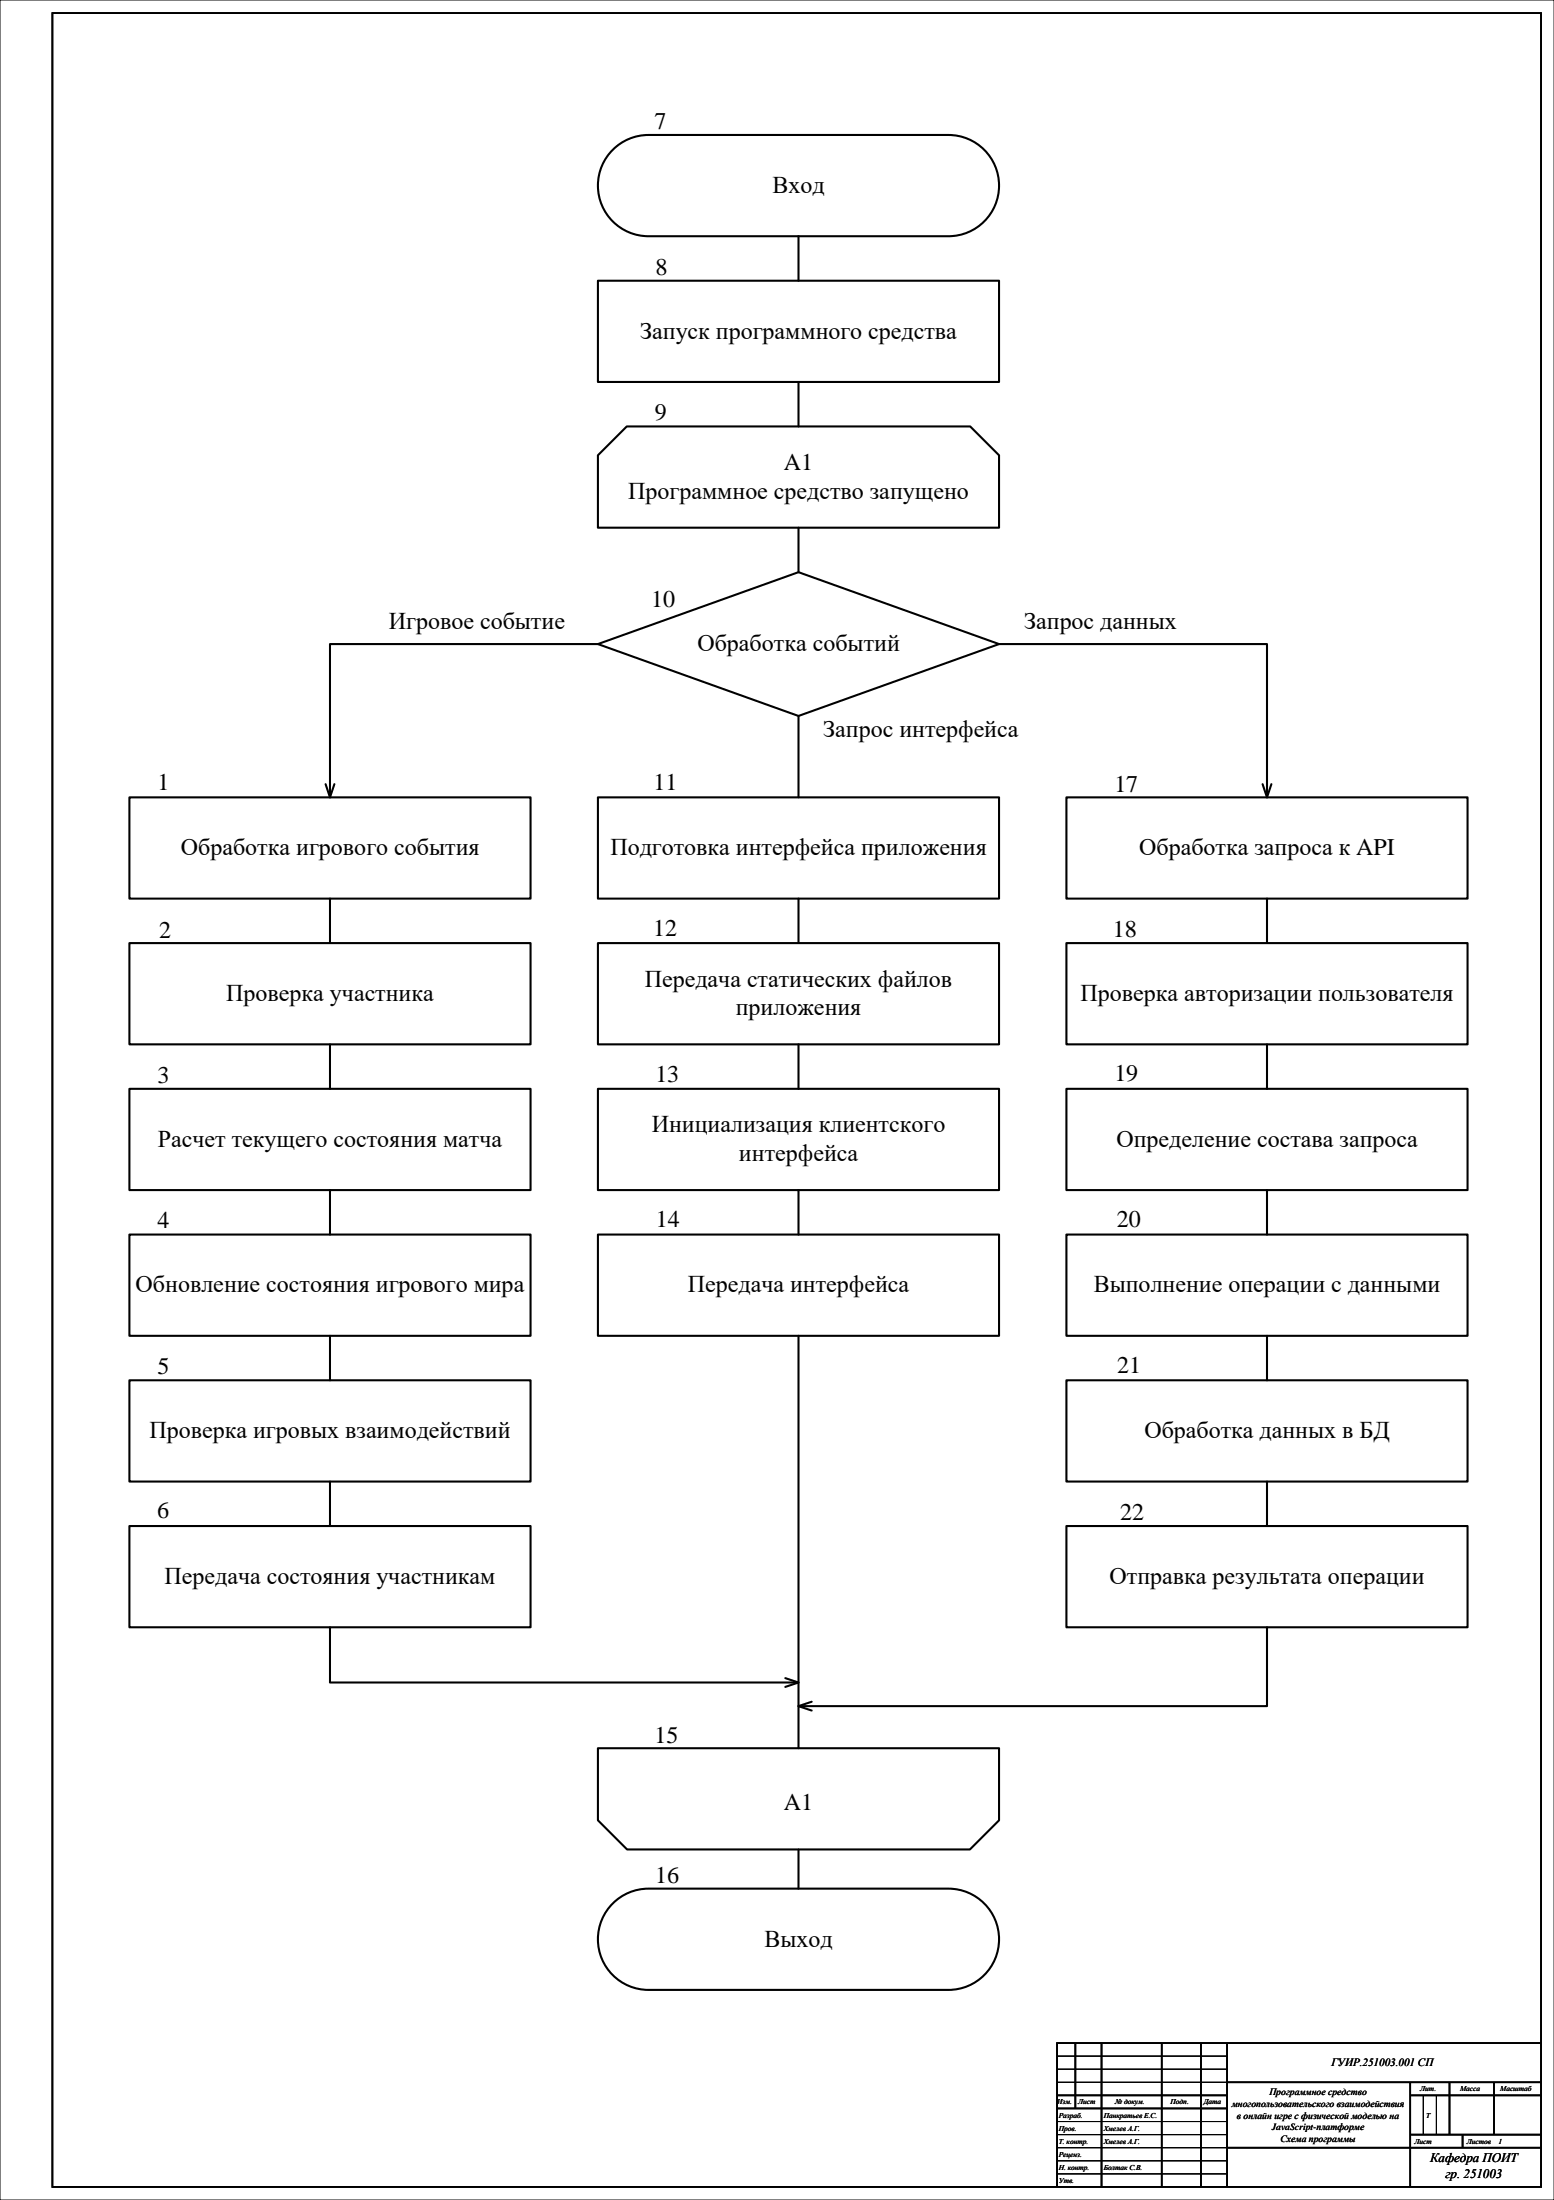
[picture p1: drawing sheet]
<svg xmlns="http://www.w3.org/2000/svg" width="594mm" height="841mm" viewBox="0 0 594 841" stroke-linecap="round" stroke-linejoin="round" font-family="sans-serif">
<path d="M0 0h594v841h-594zM404 786h65M404 791h65M404 796h65M404 811h65M404 816h65M544 801v15M549 801v15M404 821h65M404 826h65M404 831h65" fill="none" stroke="#000" stroke-width=".38"/>
<g fill="none" stroke="#000" stroke-width=".6" stroke-linecap="butt">
<path d="M20 5h569v831h-569zM411 781v25M421 781v55M444 781v55M459 781v55M469 796h120M469 781v55M539 796v40M554 796v20M571 796v20M589 781h-185v55M404 801h65"/>
<path d="M404 806h65M539 801h50M539 816h50M559 816v5M469 821h120"/>
</g>
<path d="M234.2 57.3a19.3 19.3 0 0 1 13.7-5.7h114.6a19.4 19.4 0 0 1 19.4 19.4 19.4 19.4 0 0 1-19.4 19.3h-114.6a19.4 19.4 0 0 1-17.9-11.9 19.4 19.4 0 0 1 4.2-21.1z" fill-rule="evenodd" fill="#fff"/>
<path d="M234.2 57.3a19.3 19.3 0 0 1 13.7-5.7h114.6a19.4 19.4 0 0 1 19.4 19.4 19.4 19.4 0 0 1-19.4 19.3h-114.6a19.4 19.4 0 0 1-17.9-11.9 19.4 19.4 0 0 1 4.2-21.1z" fill="none" stroke="#000" stroke-width=".79"/>
<path d="M228.5 107.3h153.4v38.7h-153.4z" fill-rule="evenodd" fill="#fff"/>
<path d="M228.5 107.3h153.4v38.7h-153.4z" fill="none" stroke="#000" stroke-width=".79"/>
<path d="M228.5 174l11.1-11h131.2l11.1 11v27.7h-153.4z" fill-rule="evenodd" fill="#fff"/>
<path d="M228.5 174l11.1-11h131.2l11.1 11v27.7h-153.4z" fill="none" stroke="#000" stroke-width=".79"/>
<path d="M228.5 246.2l76.7-27.5 76.7 27.5-76.7 27.5z" fill-rule="evenodd" fill="#fff"/>
<path d="M228.5 246.2l76.7-27.5 76.7 27.5-76.7 27.5z" fill="none" stroke="#000" stroke-width=".79"/>
<path d="M49.5 304.8h153.3v38.7h-153.3z" fill-rule="evenodd" fill="#fff"/>
<path d="M49.5 304.8h153.3v38.7h-153.3z" fill="none" stroke="#000" stroke-width=".79"/>
<path d="M49.5 360.5h153.3v38.7h-153.3z" fill-rule="evenodd" fill="#fff"/>
<path d="M49.5 360.5h153.3v38.7h-153.3z" fill="none" stroke="#000" stroke-width=".79"/>
<path d="M49.5 471.9h153.3v38.7h-153.3z" fill-rule="evenodd" fill="#fff"/>
<path d="M49.5 471.9h153.3v38.7h-153.3z" fill="none" stroke="#000" stroke-width=".79"/>
<path d="M49.5 527.6h153.3v38.8h-153.3z" fill-rule="evenodd" fill="#fff"/>
<path d="M49.5 527.6h153.3v38.8h-153.3z" fill="none" stroke="#000" stroke-width=".79"/>
<path d="M49.5 583.4h153.3v38.7h-153.3z" fill-rule="evenodd" fill="#fff"/>
<path d="M49.5 583.4h153.3v38.7h-153.3z" fill="none" stroke="#000" stroke-width=".79"/>
<path d="M228.5 668.3h153.4v27.6l-11.2 11.1h-131l-11.2-11.1z" fill-rule="evenodd" fill="#fff"/>
<path d="M228.5 668.3h153.4v27.6l-11.2 11.1h-131l-11.2-11.1z" fill="none" stroke="#000" stroke-width=".79"/>
<path d="M234.2 727.6a19.3 19.3 0 0 1 13.7-5.6h114.6a19.4 19.4 0 0 1 19.4 19.3 19.4 19.4 0 0 1-19.4 19.4h-114.6a19.4 19.4 0 0 1-17.9-12 19.4 19.4 0 0 1 4.2-21.1z" fill-rule="evenodd" fill="#fff"/>
<path d="M234.2 727.6a19.3 19.3 0 0 1 13.7-5.6h114.6a19.4 19.4 0 0 1 19.4 19.3 19.4 19.4 0 0 1-19.4 19.4h-114.6a19.4 19.4 0 0 1-17.9-12 19.4 19.4 0 0 1 4.2-21.1z" fill="none" stroke="#000" stroke-width=".79"/>
<path d="M228.5 304.8h153.4v38.7h-153.4z" fill-rule="evenodd" fill="#fff"/>
<path d="M228.5 304.8h153.4v38.7h-153.4z" fill="none" stroke="#000" stroke-width=".79"/>
<path d="M49.5 416.2h153.3v38.7h-153.3z" fill-rule="evenodd" fill="#fff"/>
<path d="M49.5 416.2h153.3v38.7h-153.3z" fill="none" stroke="#000" stroke-width=".79"/>
<path d="M228.5 360.5h153.4v38.7h-153.4z" fill-rule="evenodd" fill="#fff"/>
<path d="M228.5 360.5h153.4v38.7h-153.4z" fill="none" stroke="#000" stroke-width=".79"/>
<path d="M228.5 416.2h153.4v38.7h-153.4z" fill-rule="evenodd" fill="#fff"/>
<path d="M228.5 416.2h153.4v38.7h-153.4z" fill="none" stroke="#000" stroke-width=".79"/>
<path d="M228.5 471.9h153.4v38.7h-153.4z" fill-rule="evenodd" fill="#fff"/>
<path d="M228.5 471.9h153.4v38.7h-153.4z" fill="none" stroke="#000" stroke-width=".79"/>
<path d="M407.6 304.8h153.3v38.7h-153.3z" fill-rule="evenodd" fill="#fff"/>
<path d="M407.6 304.8h153.3v38.7h-153.3z" fill="none" stroke="#000" stroke-width=".79"/>
<path d="M407.6 360.5h153.3v38.7h-153.3z" fill-rule="evenodd" fill="#fff"/>
<path d="M407.6 360.5h153.3v38.7h-153.3z" fill="none" stroke="#000" stroke-width=".79"/>
<path d="M407.6 416.2h153.3v38.7h-153.3z" fill-rule="evenodd" fill="#fff"/>
<path d="M407.6 416.2h153.3v38.7h-153.3z" fill="none" stroke="#000" stroke-width=".79"/>
<path d="M407.6 471.9h153.3v38.7h-153.3z" fill-rule="evenodd" fill="#fff"/>
<path d="M407.6 471.9h153.3v38.7h-153.3z" fill="none" stroke="#000" stroke-width=".79"/>
<path d="M407.6 527.6h153.3v38.8h-153.3z" fill-rule="evenodd" fill="#fff"/>
<path d="M407.6 527.6h153.3v38.8h-153.3z" fill="none" stroke="#000" stroke-width=".79"/>
<path d="M407.6 583.4h153.3v38.7h-153.3z" fill-rule="evenodd" fill="#fff"/>
<g fill="none" stroke="#000" stroke-width=".79">
<path d="M305.2 90.3v17M305.2 146v17M305.2 201.7v17M228.5 246.2h-102.4v58.6M381.9 246.2h102.4v58.6M305.2 273.7v31.1M124.4 299.8l1.7 5 1.7-5M482.6 299.8l1.7 5 1.7-5M126.1 343.5v17M305.2 343.5v17M484.3 343.5v17M126.1 399.2v17"/>
<path d="M305.2 399.2v17M484.3 399.2v17M126.1 454.9v17M305.2 454.9v17M484.3 454.9v17M126.1 510.6v17M305.2 510.6v157.7M484.3 510.6v17M126.1 566.4v17M484.3 566.4v17M407.6 583.4h153.3v38.7h-153.3zM126.1 622.1v21.1h179.1"/>
<path d="M484.3 622.1v30.1h-179.1M300.2 641.5l5 1.7-5 1.7M310.3 650.5l-5.1 1.7 5.1 1.7M305.2 707v15"/>
</g>
<g font-size="9.2">
<text x="250.1" y="49.4">7</text>
<text x="295.3" y="73.7">Вход</text>
<text x="250.5" y="105">8</text>
<text x="244.7" y="129.4">Запуск программного средства</text>
<text x="250.3" y="160.6">9</text>
<text x="299.6" y="179.6">A1</text>
<text x="240.1" y="190.6">Программное средство запущено</text>
<text x="248.9" y="232">10</text>
<text x="148.7" y="240.3">Игровое событие</text>
<text x="391.4" y="240.6">Запрос данных</text>
<text x="266.5" y="249">Обработка событий</text>
<text x="314.6" y="281.6">Запрос интерфейса</text>
<text x="60.2" y="302">1</text>
<text x="249.8" y="302.2">11</text>
<text x="425.9" y="302.7">17</text>
<text x="69.1" y="326.9">Обработка игрового события</text>
<text x="233.3" y="326.9">Подготовка интерфейса приложения</text>
<text x="435.4" y="326.9">Обработка запроса к API</text>
<text x="60.8" y="358.5">2</text>
<text x="249.6" y="357.8">12</text>
<text x="425.4" y="358.1">18</text>
<text x="246.4" y="377.1">Передача статических файлов</text>
<text x="86.5" y="382.6">Проверка участника</text>
<text x="413" y="382.6">Проверка авторизации пользователя</text>
<text x="281.2" y="388.1">приложения</text>
<text x="60.2" y="414">3</text>
<text x="250.5" y="413.6">13</text>
<text x="425.9" y="413.2">19</text>
<text x="249.1" y="432.9">Инициализация клиентского</text>
<text x="60.3" y="438.4">Расчет текущего состояния матча</text>
<text x="282.4" y="443.9">интерфейса</text>
<text x="426.7" y="438.4">Определение состава запроса</text>
<text x="60.2" y="469.5">4</text>
<text x="250.7" y="469.2">14</text>
<text x="426.9" y="469.2">20</text>
<text x="51.8" y="494.1">Обновление состояния игрового мира</text>
<text x="262.9" y="494.1">Передача интерфейса</text>
<text x="418" y="494.1">Выполнение операции с данными</text>
<text x="60.2" y="525.3">5</text>
<text x="427" y="525">21</text>
<text x="57.1" y="549.8">Проверка игровых взаимодействий</text>
<text x="437.4" y="549.8">Обработка данных в БД</text>
<text x="60" y="580.4">6</text>
<text x="428.2" y="581.2">22</text>
<text x="62.9" y="605.5">Передача состояния участникам</text>
<text x="424.1" y="605.5">Отправка результата операции</text>
<text x="250.1" y="666.3">15</text>
<text x="299.6" y="691.7">A1</text>
<text x="250.4" y="719.7">16</text>
<text x="292.2" y="744.1">Выход</text>
</g>
<g font-size="5">
<text x="546.6" y="826.6">Кафедра ПОИТ</text>
<text x="552.5" y="832.5">гр. 251003</text>
</g>
<text font-size="4.2" x="508.9" y="789.9">ГУИР.251003.001 СП</text>
<g font-size="3.7">
<text x="485.2" y="801">Программное средство</text>
<text x="470.8" y="805.5">многопользовательского взаимодействия</text>
<text x="472.8" y="809.9">в онлайн игре с физической моделью на</text>
<text x="486.1" y="814.4">JavaScript-платформе</text>
<text x="489.4" y="818.8">Схема программы</text>
</g>
<g font-size="2.8">
<text x="542.9" y="799.5">Лит.</text>
<text x="558.1" y="799.5">Масса</text>
<text x="573.4" y="799.5">Масштаб</text>
<text x="404.1" y="804.5">Изм.</text>
<text x="404.7" y="809.5">Разраб.</text>
<text x="412.1" y="804.5">Лист</text>
<text x="421.9" y="809.5">Панкратьев Е.С.</text>
<text x="426.3" y="804.5">№ докум.</text>
<text x="447.4" y="804.5">Подп.</text>
<text x="460.1" y="804.5">Дата</text>
<text x="545.1" y="809.5">Т</text>
<text x="404.7" y="814.5">Пров.</text>
<text x="421.9" y="814.5">Хмелев А.Г.</text>
<text x="404.7" y="819.5">Т. контр.</text>
<text x="421.9" y="819.5">Хмелев А.Г.</text>
<text x="540.7" y="819.5">Лист</text>
<text x="560.7" y="819.5">Листов</text>
<text x="572.8" y="819.5">1</text>
<text x="404.7" y="824.5">Реценз.</text>
<text x="404.7" y="829.5">Н. контр.</text>
<text x="421.9" y="829.5">Болтак С.В.</text>
<text x="404.7" y="834.5">Утв.</text>
</g>
</svg>
